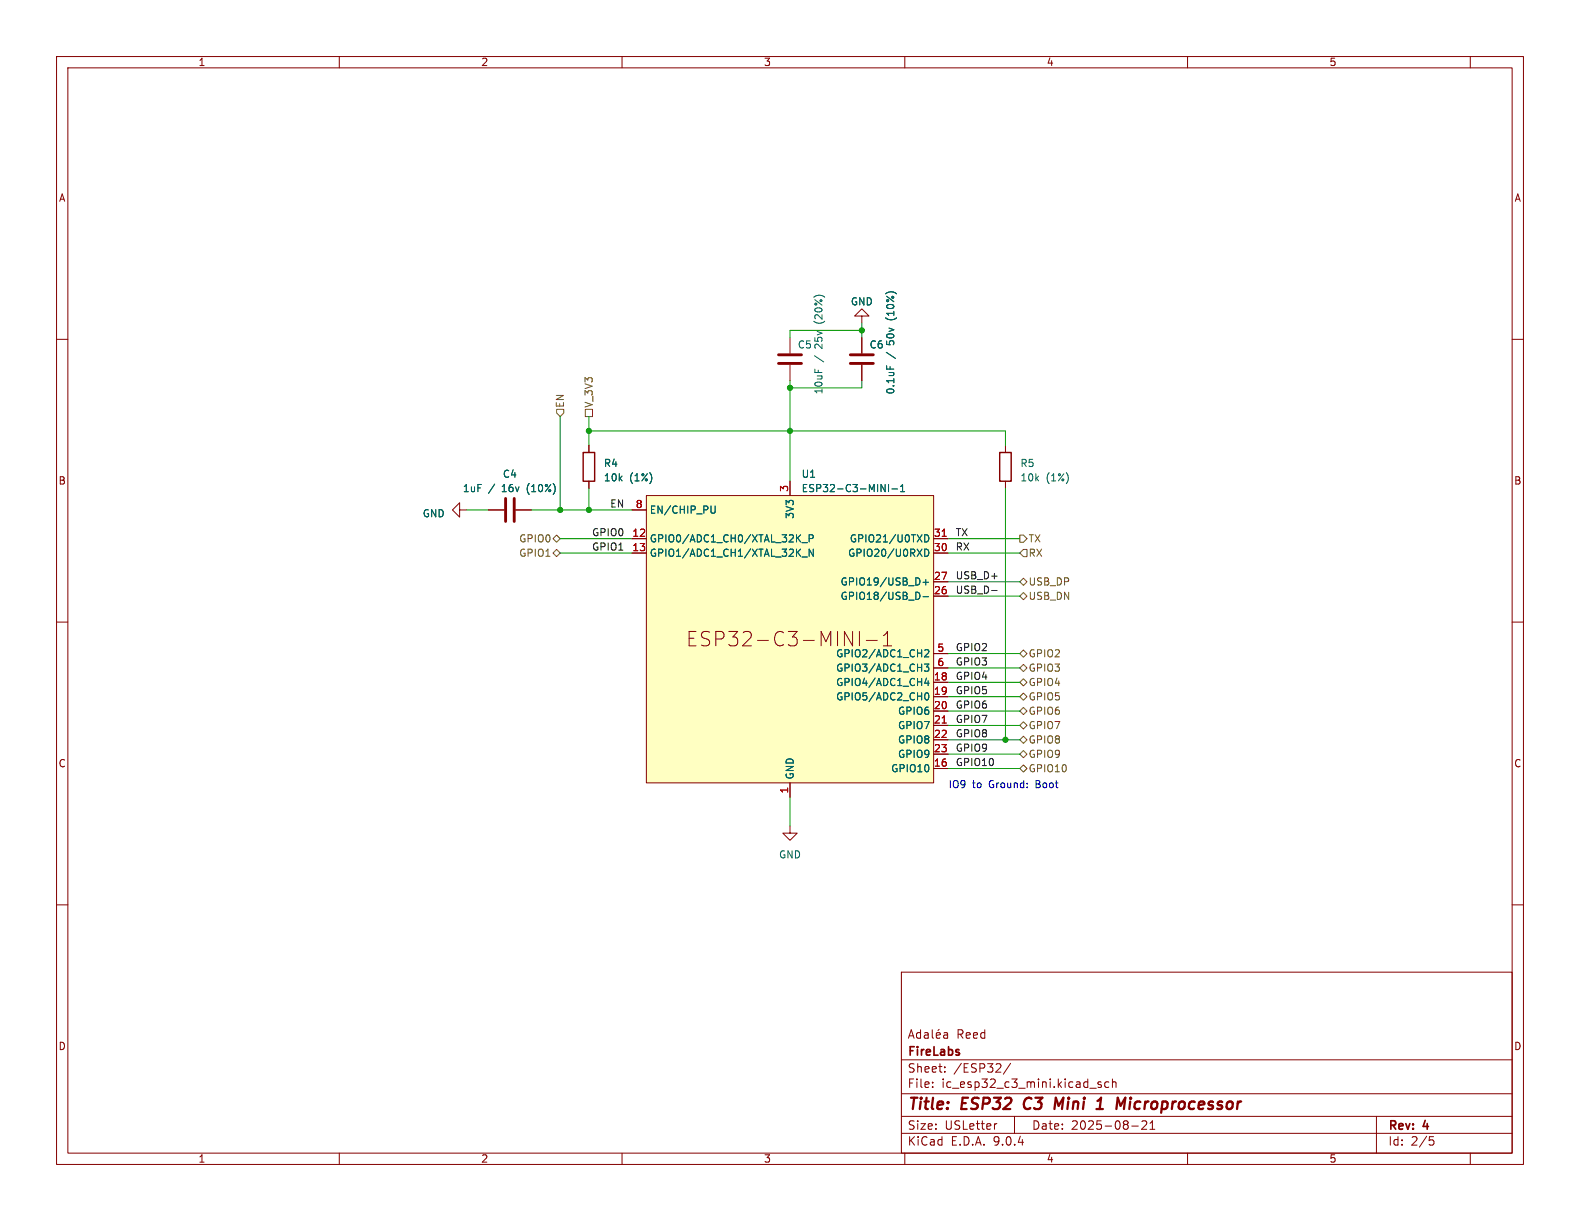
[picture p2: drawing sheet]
<svg xmlns="http://www.w3.org/2000/svg" width="279mm" height="216mm" viewBox="0 0 279 216" stroke-linecap="round" stroke-linejoin="round" font-family="sans-serif">
<g fill="none" stroke="#840000" stroke-width=".18">
<path d="M10 10h259.4v195.9h-259.4zM12 12h255.4v191.9h-255.4zM60 10v2M110 10v2M160 10v2M210 10v2M260 10v2M10 60h2M267.4 60h2M10 110h2M267.4 110h2M10 160h2"/>
<path d="M159.4 171.9h108v32h-108zM267.4 160h2M159.4 197.4h108M159.4 193.4h108M159.4 187.4h108M160.6 183.6l.5-1.5 .5 1.5M160.8 183.2h.7M162.8 182.1v1.5M162.8 182.7l-.4-.1-.3 .3v.4l.1 .2h.6M163.5 182.7h.6v.9M164.1 182.9l-.5 .1a.29 .29 0 0 0-.2 .3 .29 .29 0 0 0 .2 .3l.5-.1M164.9 182.1v1.3l.2 .2"/>
<path d="M164.9 192.1v.2M164.9 191.4v.1M165.6 183.1l.7-.2-.1-.2-.4-.1-.2 .2v.7h.6M166.1 182l-.2 .2M166.9 182.7h.6l.1 .9M167.1 189.4v.2M167.1 188.7v.1M167.6 182.9l-.5 .1a.29 .29 0 0 0-.3 .3 .29 .29 0 0 0 .3 .3l.5-.1M176.3 198.7l-.3 .1M178.7 188l-1.3 1.9M179.4 197.4v3M192.7 192.4h1.2"/>
<path d="M194.7 191.4l-.3-.1-.3 .2 .1 .2 .5 .2v.3h-.6M196.1 191.4l-.5-.1-.2 .3v.4l.1 .2h.6M196.7 191.4l.2-.1 .4 .1 .1 .9M196.7 190.8v1.5M200.1 199.1h1.2M202.7 198.3v.5l-.8 .9h.9M203.4 199.7h.8M203.4 198.6l.4-.4v1.5M243.4 197.4v6.5M60 203.9v2M110 203.9v2M159.4 200.4h108"/>
<path d="M160 203.9v2M210 203.9v2M252.8 201h.7M252.9 201.6h.4l.3 .2-.2 .6-.5 .1M260 203.9v2"/>
</g>
<path d="M181.3 194.4a1.27 1.27 0 0 0 0 1.6M188 194.1l-.8 1.4-.5-1.4-.2 2M193.9 196.1h1.1M198.2 195.5l.8-1.4-.3 2M199.9 194.8l-.2 1.3M199.9 194.1l-.1 .1 .1 .1" fill="none" stroke="#840000" stroke-width=".4"/>
<path d="M114.3 87.6h50.8v50.8h-50.8z" fill="#ffffc2"/>
<g fill="none" stroke="#840000" stroke-width=".18">
<path d="M139.7 59.7v2.8M152.4 55.9h1.3l-1.3-1.3-1.3 1.3h1.3v1.3M152.4 59.7v2.8M104.1 78.7v1.3M139.7 64.5v2.8M152.4 64.5v2.8M177.8 78.7v1.3M81.3 90.2v-1.3l-1.3 1.3 1.3 1.2v-1.2h1.2M86.4 90.2h2.8M91.2 90.2h2.8M104.1 85.1v1.3M111.8 90.2h2.5"/>
<path d="M111.8 95.3h2.5M111.8 97.8h2.5M114.3 87.6h50.8v50.8h-50.8zM139.7 85.1v2.5M165.1 95.3h2.5M165.1 97.8h2.5M177.8 85.1v1.3M149.3 111.7l1.5 2.5v-2.5M152 111.7v2.5M153.2 113.2h1.9M156.2 114.2h1.5M156.2 112.4l.7-.7v2.5"/>
<path d="M165.1 102.9h2.5M165.1 105.4h2.5M165.1 115.6h2.5M165.1 118.1h2.5M139.7 138.4v2.6M165.1 120.7h2.5M165.1 123.2h2.5M165.1 125.7h2.5M165.1 128.3h2.5M165.1 130.8h2.5M165.1 133.4h2.5M165.1 135.9h2.5"/>
<path d="M139.7 146.1v1.2h1.3l-1.3 1.3-1.3-1.3h1.3"/>
</g>
<g fill="none" stroke="#006464" stroke-width=".18">
<path d="M156.8 64.7v.6M126.5 89.5l-.1 1.1-.2 .1h-.3M141.8 96h1M141.8 98.5h1M143.1 95.2h.6l.1-.2v-.3l-.7-.1v1.2M143.8 97.1v1.3l-.7-1.3v1.3M155.8 85.7l.7 1.2v-1.2M157.1 85.7v1.2M157.7 86.5h1M159.2 86.9h.8M159.2 86l.4-.3v1.2M163.5 94.6a.64 .64 0 0 1 .8 .6 .64 .64 0 0 1-.8 .6z"/>
<path d="M163.5 97.1a.64 .64 0 0 1 .8 .6 .64 .64 0 0 1-.8 .7zM162.4 104.8l.3 .5-.3 .6M163.2 103h1M163.2 105.5h1M163.5 117.4h.7l-.4 .5 .4 .1v.6l-.2 .1-.5-.1M163.5 115l.5-.1 .2 .3-.7 .9h.7M163.7 102.5v.9M163.8 119.9l-.3 .9h.8M163.6 122.6l.2-.1a.68 .68 0 0 1 .5 .6 .68 .68 0 0 1-.5 .7l-.2-.2-.1-.3zM164.1 120.4v.8"/>
</g>
<path d="M166.6 94.8h.7M166.6 127.9h.7" fill="none" stroke="#a90000" stroke-width=".18"/>
<path d="M103.1 80h2.1v5.1h-2.1zM176.8 80h2v5.1h-2z" fill="none" stroke="#840000" stroke-width=".25"/>
<path d="M137.7 64.3h4M137.7 62.7h4M150.4 64.3h4M150.4 62.7h4M89.4 88.1v4.1M90.9 88.1v4.1" fill="none" stroke="#840000" stroke-width=".51"/>
<g fill="none" stroke="#725600" stroke-width=".18">
<path d="M98.4 72.4h1.3v.6l-.6 .7-.7-.7zM103.5 72.4h1.3v1.3h-1.3zM97.8 95.3l.6-.7 .7 .7-.7 .6zM97.8 97.8l.6-.6 .7 .6-.7 .6zM180.3 94.6h.7l.6 .7-.6 .6h-.7zM181 97.2h.6v1.2h-.6l-.7-.6zM180.3 115.6l.7-.7 .6 .7-.6 .6zM180.3 105.4l.7-.6 .6 .6-.6 .6zM180.3 102.9l.7-.7 .6 .7-.6 .6zM180.3 118.1l.7-.6 .6 .6-.6 .6zM180.3 130.8l.7-.6 .6 .6-.6 .6zM180.3 135.9l.7-.6 .6 .6-.6 .6z"/>
<path d="M180.3 133.4l.7-.7 .6 .7-.6 .6zM180.3 128.3l.7-.7 .6 .7-.6 .6zM180.3 120.7l.7-.7 .6 .7-.6 .6zM180.3 123.2l.7-.6 .6 .6-.6 .6zM181 125.1l.6 .6-.6 .7-.7-.7z"/>
</g>
<path d="M175.4 104.4h.9" fill="none" stroke="#0f0f0f" stroke-width=".18"/>
<g fill="none" stroke="#009600" stroke-width=".18">
<path d="M152.4 58.4h-12.7v1.3M152.4 57.2v2.5M99.1 73.7v16.5M104.1 73.7v5M104.1 76.2h73.7v2.5M139.7 67.3v17.8M152.4 67.3v1.3h-12.7M82.5 90.2h3.9M94 90.2h17.8M99.1 95.3h12.7M99.1 97.8h12.7M104.1 86.4v3.8"/>
<path d="M167.6 95.3h12.7M167.6 97.8h12.7M177.8 86.4v44.4M167.6 102.9h12.7M167.6 105.4h12.7M167.6 115.6h12.7M167.6 118.1h12.7M167.6 133.4h12.7M167.6 130.8h12.7M167.6 125.7h12.7M167.6 120.7h12.7M167.6 128.3h12.7"/>
<path d="M167.6 123.2h12.7M167.6 135.9h12.7M139.7 141v5.1"/>
</g>
<g fill="#009600" stroke="#009600" stroke-width=".18">
<circle cx="177.8" cy="130.8" r=".46"/>
<circle cx="104.1" cy="76.2" r=".46"/>
<circle cx="139.7" cy="68.6" r=".46"/>
<circle cx="99.1" cy="90.2" r=".46"/>
<circle cx="104.1" cy="90.2" r=".46"/>
<circle cx="152.4" cy="58.4" r=".46"/>
<circle cx="139.7" cy="76.2" r=".46"/>
</g>
<text font-size="3.5" fill="#840000" x="121.3" y="114.5">ESP32-C3-MINI-1</text>
<g font-size="2.8" fill="#840000">
<text x="160.4" y="196.8">Title:</text>
<text x="170.1" y="196.8">ESP32</text>
<text x="181.9" y="196.8">C3</text>
<text x="188.1" y="196.8">Mini</text>
<text x="196.5" y="196.8">1</text>
<text x="200.7" y="196.8">Microprocessor</text>
</g>
<g font-size="2.1" fill="#840000">
<text x="169.1" y="183.9">Reed</text>
<text x="160.4" y="189.9">Sheet:</text>
<text x="160.4" y="187.1">FireLabs</text>
<text x="168.6" y="189.9">/ESP32/</text>
<text x="160.4" y="192.6">File:</text>
<text x="166.5" y="192.6">ic_esp32_c3_mini.kicad_sch</text>
<text x="160.4" y="202.8">KiCad</text>
<text x="160.4" y="200">Size:</text>
<text x="167.1" y="200">USLetter</text>
<text x="168.1" y="202.8">E.D.A.</text>
<text x="175.7" y="202.8">9.0.4</text>
<text x="182.4" y="200">Date:</text>
<text x="189.4" y="200">2025-08-21</text>
<text x="245.4" y="200.2">Rev:</text>
<text x="245.4" y="202.8">Id:</text>
<text x="249.5" y="202.8">2/5</text>
<text x="251.8" y="200.2">4</text>
</g>
<g font-size="1.8" fill="#840000">
<text x="35" y="11.9">1</text>
<text x="85" y="11.9">2</text>
<text x="135" y="11.9">3</text>
<text x="185" y="11.9">4</text>
<text x="235" y="11.9">5</text>
<text x="10.3" y="35.9">A</text>
<text x="267.7" y="35.9">A</text>
<text x="10.3" y="85.9">B</text>
<text x="267.7" y="85.9">B</text>
<text x="10.3" y="135.9">C</text>
<text x="267.7" y="135.9">C</text>
<text x="10.3" y="185.9">D</text>
<text x="267.7" y="185.9">D</text>
<text x="35" y="205.8">1</text>
<text x="85" y="205.8">2</text>
<text x="135" y="205.8">3</text>
<text x="185" y="205.8">4</text>
<text x="235" y="205.8">5</text>
</g>
<g font-size="1.8" fill="#006464">
<text x="145.6" y="57" transform="rotate(-90 145.6 57)">(20%)</text>
<text x="150.4" y="54.2">GND</text>
<text x="158.3" y="56.3" transform="rotate(-90 158.3 56.3)">(10%)</text>
<text x="141" y="61.8">C5</text>
<text x="145.6" y="64" transform="rotate(-90 145.6 64)">/</text>
<text x="145.6" y="61.5" transform="rotate(-90 145.6 61.5)">25v</text>
<text x="153.7" y="61.8">C6</text>
<text x="158.3" y="63.4" transform="rotate(-90 158.3 63.4)">/</text>
<text x="158.3" y="60.9" transform="rotate(-90 158.3 60.9)">50v</text>
<text x="145.6" y="69.8" transform="rotate(-90 145.6 69.8)">10uF</text>
<text x="158.3" y="69.8" transform="rotate(-90 158.3 69.8)">0.1uF</text>
<text x="106.7" y="82.8">R4</text>
<text x="180.3" y="82.8">R5</text>
<text x="81.8" y="87.2">1uF</text>
<text x="86.4" y="87.2">/</text>
<text x="88.8" y="84.7">C4</text>
<text x="88.9" y="87.2">16v</text>
<text x="93.4" y="87.2">(10%)</text>
<text x="106.7" y="85.3">10k</text>
<text x="111.3" y="85.3">(1%)</text>
<text x="141.7" y="84.7">U1</text>
<text x="141.7" y="87.2">ESP32-C3-MINI-1</text>
<text x="180.3" y="85.3">10k</text>
<text x="185" y="85.3">(1%)</text>
<text x="74.7" y="91.7">GND</text>
<text x="114.8" y="91">EN/CHIP_PU</text>
<text x="140.6" y="91.8" transform="rotate(-90 140.6 91.8)">3V3</text>
<text x="114.8" y="96.1">GPIO0/ADC1_CH0/XTAL_32K_P</text>
<text x="114.8" y="98.7">GPIO1/ADC1_CH1/XTAL_32K_N</text>
<text x="149.9" y="98.7">GPIO20/U0RXD</text>
<text x="150.2" y="96.1">GPIO21/U0TXD</text>
<text x="148.5" y="103.7">GPIO19/USB_D+</text>
<text x="148.5" y="106.3">GPIO18/USB_D-</text>
<text x="147.8" y="116.4">GPIO2/ADC1_CH2</text>
<text x="147.8" y="119">GPIO3/ADC1_CH3</text>
<text x="147.8" y="121.5">GPIO4/ADC1_CH4</text>
<text x="147.8" y="124.1">GPIO5/ADC2_CH0</text>
<text x="158.7" y="126.6">GPIO6</text>
<text x="158.7" y="129.1">GPIO7</text>
<text x="158.7" y="131.7">GPIO8</text>
<text x="140.6" y="137.9" transform="rotate(-90 140.6 137.9)">GND</text>
<text x="157.5" y="136.8">GPIO10</text>
<text x="158.7" y="134.2">GPIO9</text>
<text x="137.7" y="152">GND</text>
</g>
<g font-size="1.8" fill="#725600">
<text x="99.9" y="72.2" transform="rotate(-90 99.9 72.2)">EN</text>
<text x="105" y="72.2" transform="rotate(-90 105 72.2)">V_3V3</text>
<text x="91.7" y="96.1">GPIO0</text>
<text x="91.7" y="98.7">GPIO1</text>
<text x="181.8" y="98.7">RX</text>
<text x="181.8" y="96.1">TX</text>
<text x="181.8" y="106.3">USB_DN</text>
<text x="181.8" y="103.7">USB_DP</text>
<text x="181.8" y="116.4">GPIO2</text>
<text x="181.8" y="119">GPIO3</text>
<text x="181.8" y="121.5">GPIO4</text>
<text x="181.8" y="124.1">GPIO5</text>
<text x="181.8" y="131.7">GPIO8</text>
<text x="181.8" y="129.1">GPIO7</text>
<text x="181.8" y="126.6">GPIO6</text>
<text x="181.8" y="136.8">GPIO10</text>
<text x="181.8" y="134.2">GPIO9</text>
</g>
<g font-size="1.8" fill="#0f0f0f">
<text x="107.8" y="89.8">EN</text>
<text x="104.6" y="94.9">GPIO0</text>
<text x="168.9" y="94.9">TX</text>
<text x="104.6" y="97.4">GPIO1</text>
<text x="168.9" y="97.4">RX</text>
<text x="168.9" y="102.5">USB_D+</text>
<text x="168.9" y="105.1">USB_D-</text>
<text x="168.9" y="117.8">GPIO3</text>
<text x="168.9" y="115.2">GPIO2</text>
<text x="168.9" y="125.4">GPIO6</text>
<text x="168.9" y="122.8">GPIO5</text>
<text x="168.9" y="120.3">GPIO4</text>
<text x="168.9" y="127.9">GPIO7</text>
<text x="168.9" y="130.5">GPIO8</text>
<text x="168.9" y="133">GPIO9</text>
<text x="168.9" y="135.5">GPIO10</text>
</g>
<g font-size="1.8" fill="#a90000">
<text x="112.3" y="89.9">8</text>
<text x="139.4" y="87.1" transform="rotate(-90 139.4 87.1)">3</text>
<text x="111.7" y="95">12</text>
<text x="165.1" y="95">31</text>
<text x="111.7" y="97.5">13</text>
<text x="165.1" y="97.5">30</text>
<text x="165.1" y="102.6">27</text>
<text x="165.1" y="105.2">26</text>
<text x="165.7" y="115.3">5</text>
<text x="165.7" y="117.9">6</text>
<text x="165.1" y="120.4">18</text>
<text x="165.1" y="122.9">19</text>
<text x="165.1" y="125.5">20</text>
<text x="165.1" y="128">21</text>
<text x="165.1" y="130.6">22</text>
<text x="165.1" y="133.1">23</text>
<text x="165.1" y="135.6">16</text>
<text x="139.4" y="140.4" transform="rotate(-90 139.4 140.4)">1</text>
</g>
<g font-size="1.8" fill="#0000c2">
<text x="167.6" y="139.4">IO9</text>
<text x="172" y="139.4">to</text>
<text x="175" y="139.4">Ground:</text>
<text x="183.4" y="139.4">Boot</text>
</g>
</svg>
